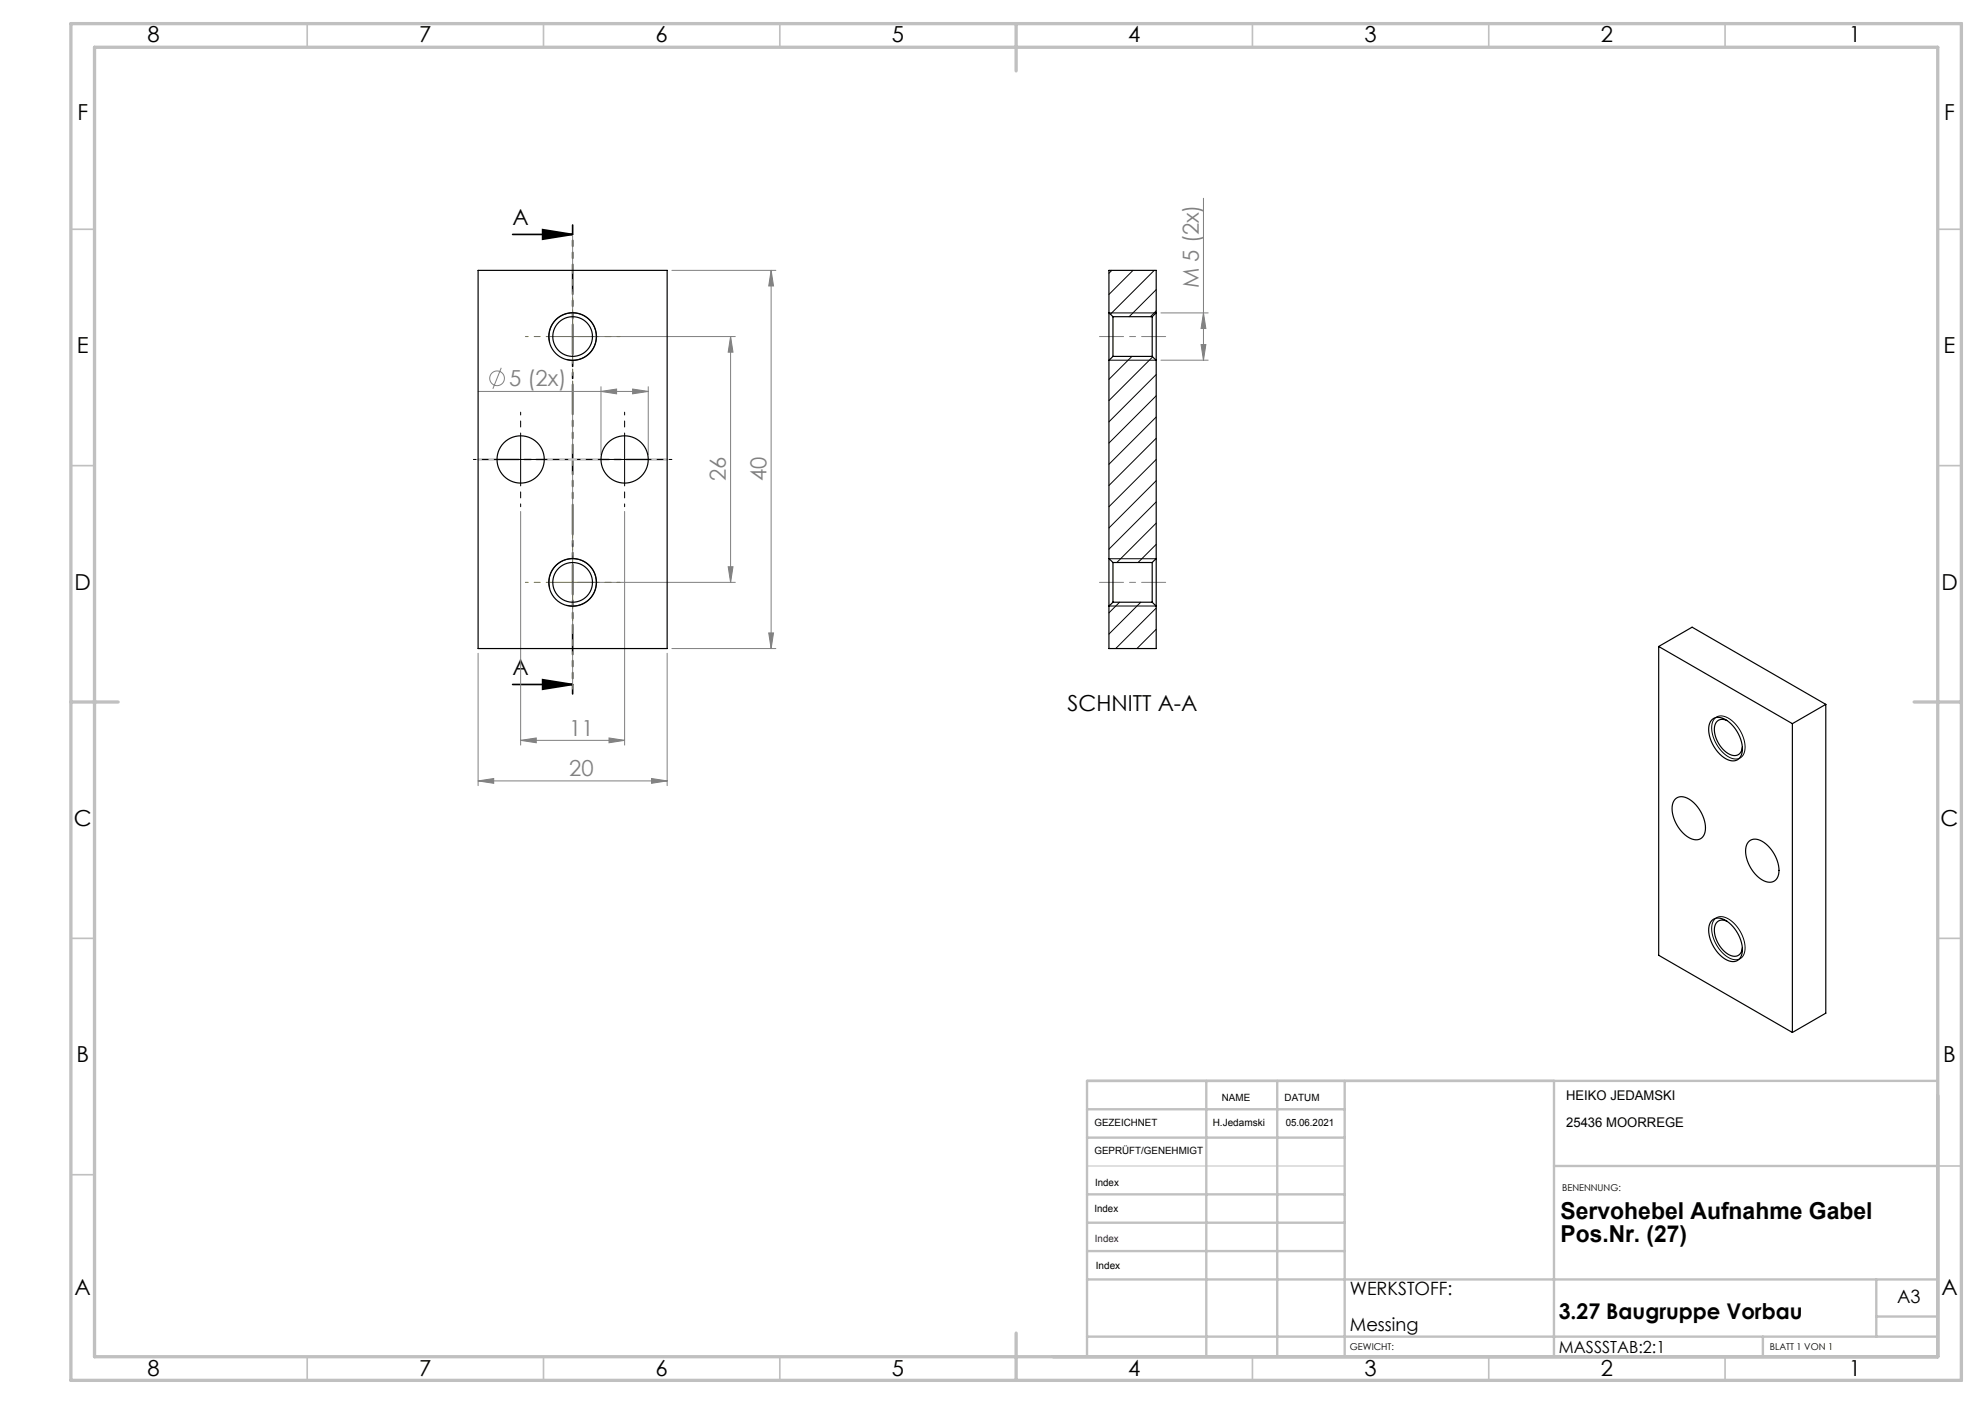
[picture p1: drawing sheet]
<svg xmlns="http://www.w3.org/2000/svg" width="420mm" height="297mm" viewBox="0 0 420 297" stroke-linecap="round" stroke-linejoin="round" font-family="sans-serif">
<g fill="none" stroke="#808080" stroke-width=".21">
<path d="M142.2 57.2h22M163.2 57.2l.5 3.3h-1zM163.2 57.2v80M254.6 41.9v34.3M106.1 77.8l-1.8 4.4M122.2 71.2h33.4M154.6 71.2v52M154.6 71.2l.5 3.3h-1zM245.6 66.2h10M245.6 76.2h10M254.1 72.9h1l-.5 3.3zM254.6 66.2l.5 3.3h-1z"/>
<path d="M101.2 82.8h36M127.2 82.8l3.3-.5v1zM127.2 81.8v14.4M133.9 82.3l3.3 .5-3.3 .5zM137.2 81.8v14.4M110.2 108.2v49.4M132.2 108.2v49.4M154.1 119.9h1l-.5 3.3zM101.2 138.2v28M122.2 123.2h33.4M141.2 138.2v28M142.2 137.2h22"/>
<path d="M162.7 133.9h1l-.5 3.3zM110.2 156.6l3.3-.5v1zM110.2 156.6h22M128.9 156.1l3.3 .5-3.3 .5zM101.2 165.2l3.3-.5v1zM101.2 165.2h40M137.9 164.7l3.3 .5-3.3 .5z"/>
<circle cx="105.2" cy="80" r="1.56"/>
</g>
<path d="M108.5 49.6h12.7M114.8 48.6l6.4 1-6.4 1zM108.5 144.8h12.7M114.8 143.8l6.4 1-6.4 1z" fill="none" stroke="#000" stroke-width=".35"/>
<path d="M116.3 72.5a5 5 0 0 1 4.4-6.3 5 5 0 0 1 5.4 5.4 5 5 0 0 1-6.2 4.4M234.7 76.2h9.9M234.7 66.2h9.9M105.2 97.2h10M110.2 92.2v10M127.2 97.2h10M132.2 92.2v10M234.7 118.2h9.9M116.3 124.5a5 5 0 0 1 4.4-6.3 5 5 0 0 1 5.4 5.4 5 5 0 0 1-6.2 4.4M234.7 128.2h9.9M362.9 151.9a2.72 2.72 0 0 1 3.6 .6 7.1 7.1 0 0 1 2.5 6.9 2.08 2.08 0 0 1-3.3 .7 7.2 7.2 0 0 1-3.3-7.4zM362.9 194.4a2.72 2.72 0 0 1 3.6 .5 7.1 7.1 0 0 1 2.5 6.9 2.08 2.08 0 0 1-3.3 .7 7.2 7.2 0 0 1-3.3-7.3z" fill="none" stroke="#000" stroke-width=".21"/>
<path d="M121.2 47.6v99.2" fill="none" stroke="#000" stroke-width=".35" stroke-dasharray="6.3 1.3 1.3 1.3 1.3 1.3" stroke-dashoffset="4.4"/>
<path d="M121.2 145.8v-95.9" fill="none" stroke="#808080" stroke-width=".21" stroke-dasharray="15.2 1.3 1.3 1.3" stroke-dashoffset="7.3"/>
<path d="M232.6 71.2h2.9M246.6 71.2h-2.8M232.6 123.2h2.9M246.6 123.2h-2.8" fill="none" stroke="#808080" stroke-width=".21" stroke-dasharray="15.2 1.3 1.3 1.3"/>
<path d="M235.5 71.2h8.3M235.5 123.2h8.3" fill="none" stroke="#808080" stroke-width=".21" stroke-dasharray="15.2 1.3 1.3 1.3" stroke-dashoffset="13"/>
<path d="M230 246.7h54.5" fill="none" stroke="#c0c0c0" stroke-width=".21"/>
<g fill="none" stroke="#c0c0c0" stroke-width=".35">
<path d="M65 5v5M115 5v5M165 5v5M265 5v5M315 5v5M365 5v5M15 48.5h5M410 48.5h5M15 98.5h5M410 98.5h5M15 198.5h5M410 198.5h5"/>
<path d="M15 248.5h5M410 246.7h5M65 287v5M115 287v5M165 287v5M265 287v5M315 287v5M365 287v5"/>
</g>
<path d="M101.2 97.2h40" fill="none" stroke="#c0c0c0" stroke-width=".5" stroke-dasharray="15.2 1.3 1.3 1.3" stroke-dashoffset="6.7"/>
<g fill="none" stroke="#c0c0c0" stroke-width=".5">
<path d="M230 234.7h54.5M255.2 228.7v58.3M270.2 228.7v58.3M284.5 228.7v58.3M328.8 228.7v58.3M410 228.6l-180 .1v58.3M230 252.7h54.5M230 240.7h54.5M230 258.7h54.5M328.8 246.7h81.2M230 264.7h54.5M230 270.7h180"/>
<path d="M397 270.7v12.1M397 278.5h13M230 282.8h180M373 282.8v4.2"/>
</g>
<path d="M15 5h400v287h-400zM20 10h390v277h-390zM215 5v10M15 148.5h10M405 148.5h10M215 282v10" fill="none" stroke="#c0c0c0" stroke-width=".7"/>
<path d="M105.2 97.2h-5M110.2 92.2v-5M115.2 97.2h5M127.2 97.2h-5M132.2 92.2v-5M137.2 97.2h5M110.2 102.2v5M132.2 102.2v5" fill="none" stroke="#000" stroke-width=".21" stroke-dasharray="15.2 1.3 1.3 1.3" stroke-dashoffset="14.6"/>
<path d="M116.2 71.2h-5M121.2 66.2v-5M121.2 76.2v5M126.2 71.2h5M121.2 118.2v-5M116.2 123.2h-5M121.2 128.2v5M126.2 123.2h5" fill="none" stroke="#808000" stroke-width=".21" stroke-dasharray="15.2 1.3 1.3 1.3" stroke-dashoffset="14.6"/>
<path d="M116.2 71.2h10M121.2 66.2v10M121.2 118.2v10M116.2 123.2h10" fill="none" stroke="#808000" stroke-width=".21"/>
<path d="M114.8 48.6l6.4 1-6.4 1zM114.8 143.8l6.4 1-6.4 1z" fill="#000"/>
<g fill="#808080">
<path d="M110.2 156.6l3.3-.5v1zM128.9 156.1l3.3 .5-3.3 .5zM127.2 82.8l3.3-.5v1zM133.9 82.3l3.3 .5-3.3 .5z"/>
<path d="M254.6 66.2l.5 3.3h-1zM254.1 72.9h1l-.5 3.3z"/>
<path d="M162.7 133.9h1l-.5 3.3zM163.2 57.2l.5 3.3h-1z"/>
<path d="M154.6 71.2l.5 3.3h-1zM154.1 119.9h1l-.5 3.3z"/>
<path d="M101.2 165.2l3.3-.5v1zM137.9 164.7l3.3 .5-3.3 .5z"/>
</g>
<g fill="none" stroke="#000" stroke-width=".25">
<path d="M101.2 57.2h40v80h-40zM234.6 66.1v10.1M234.6 66.1v-8.9h10v8.9M234.6 76.2v41.9M234.6 66.1l.9 .9M235.5 67v8.4M235.5 67h8.3M235.5 75.4l-.9 .8M235.5 75.4h8.3M243.8 67v8.4M243.8 75.4l.8 .8M244.6 66.1v10.1"/>
<path d="M244.6 76.2v41.9M244.6 66.1l-.8 .9M234.6 118.1v10.1M234.6 118.1l.9 .9M235.5 119v8.4M235.5 119h8.3M243.8 119v8.4M244.6 118.1v10.1M244.6 118.1l-.8 .9M234.6 128.2v9h10v-9M235.5 127.4l-.9 .8M235.5 127.4h8.3"/>
<path d="M243.8 127.4l.8 .8M351 136.8l28.2 16.3M351 136.8v65.3l28.2 16.3M351 136.8l7-4.1 28.3 16.3M362.3 152.2a2.79 2.79 0 0 1 3.6 .6 7.3 7.3 0 0 1 2.6 6.9 2.09 2.09 0 0 1-3.4 .8 7.4 7.4 0 0 1-3.4-7.5zM365.4 152.4a1.74 1.74 0 0 0-1.9 0 1.74 1.74 0 0 0-.8 1.7 6.1 6.1 0 0 0 4 5.7 1.68 1.68 0 0 0 2-1.8M379.2 153.1v65.3M386.3 149l-7.1 4.1M386.3 149v65.3l-7.1 4.1M354.6 169a2.76 2.76 0 0 1 3.5 .6 7.2 7.2 0 0 1 2.6 6.8 2.07 2.07 0 0 1-3.4 .8 7.3 7.3 0 0 1-3.3-7.4zM370.1 177.9a2.76 2.76 0 0 1 3.6 .6 7.2 7.2 0 0 1 2.5 6.8 2.07 2.07 0 0 1-3.3 .9 7.3 7.3 0 0 1-3.4-7.4zM362.3 194.6a2.79 2.79 0 0 1 3.6 .7 7.3 7.3 0 0 1 2.6 6.8 2.09 2.09 0 0 1-3.4 .8 7.4 7.4 0 0 1-3.4-7.4z"/>
<path d="M365.4 194.9a1.74 1.74 0 0 0-1.9 0 1.74 1.74 0 0 0-.8 1.6 6.1 6.1 0 0 0 4 5.8 1.68 1.68 0 0 0 2-1.8"/>
<circle cx="121.2" cy="71.2" r="4.2"/>
<circle cx="121.2" cy="71.2" r="5"/>
<circle cx="110.2" cy="97.2" r="5"/>
<circle cx="132.2" cy="97.2" r="5"/>
<circle cx="121.2" cy="123.2" r="4.2"/>
<circle cx="121.2" cy="123.2" r="5.1"/>
</g>
<g fill="none" stroke="#000" stroke-width=".21">
<path d="M235.2 57.2l-.6 .6M239.7 57.2l-5.1 5.1M244.2 57.2l-9.2 9.3M239.5 75.4l-4.9 4.9M243.9 75.5l-9.3 9.2M244.6 79.2l-10 10M244.6 61.3l-5.7 5.7M244.6 65.8l-1.2 1.2M244.6 83.7l-10 10M244.6 88.2l-10 10M244.6 92.7l-10 10M244.6 97.2l-10 10"/>
<path d="M244.6 101.7l-10 10M244.6 106.2l-10 10M244.6 110.7l-8.3 8.3M244.6 115.2l-3.8 3.8M236.9 127.4l-2.3 2.2M241.4 127.4l-6.8 6.7M244.6 128.6l-8.5 8.6M244.6 133.1l-4 4.1"/>
</g>
<g font-size="4.9">
<text x="330.2" y="257.9">Servohebel Aufnahme Gabel</text>
<text x="330.2" y="262.8">Pos.Nr. (27)</text>
</g>
<g font-size="4.7">
<text x="31.2" y="9">8</text>
<text x="88.7" y="9">7</text>
<text x="138.7" y="9">6</text>
<text x="188.7" y="9">5</text>
<text x="238.7" y="9">4</text>
<text x="288.7" y="9">3</text>
<text x="338.7" y="9">2</text>
<text x="391.2" y="9">1</text>
<text x="16.4" y="25.5">F</text>
<text x="411.4" y="25.5">F</text>
<text x="108.5" y="47.5">A</text>
<text x="16.2" y="74.7">E</text>
<text x="411.2" y="74.7">E</text>
<text x="15.8" y="124.8">D</text>
<text x="410.8" y="124.8">D</text>
<text x="108.5" y="142.7">A</text>
<text x="225.9" y="150.5">SCHNITT A-A</text>
<text x="15.6" y="174.8">C</text>
<text x="410.6" y="174.8">C</text>
<text x="16.2" y="224.7">B</text>
<text x="411.2" y="224.7">B</text>
<text x="15.8" y="274">A</text>
<text x="410.8" y="274">A</text>
<text x="31.2" y="291">8</text>
<text x="88.7" y="291">7</text>
<text x="138.7" y="291">6</text>
<text x="188.7" y="291">5</text>
<text x="238.7" y="291">4</text>
<text x="288.7" y="291">3</text>
<text x="338.7" y="291">2</text>
<text x="391.2" y="291">1</text>
</g>
<g font-size="4.7" fill="#808080">
<text x="253.6" y="61" transform="rotate(-90 253.6 61)">M 5 (2x)</text>
<text x="107.7" y="81.7">5 (2x)</text>
<text x="153.6" y="101.9" transform="rotate(-90 153.6 101.9)">26</text>
<text x="162.1" y="101.9" transform="rotate(-90 162.1 101.9)">40</text>
<text x="120.5" y="155.6">11</text>
<text x="120.5" y="164.2">20</text>
</g>
<text font-size="4.6" x="329.8" y="279">3.27 Baugruppe Vorbau</text>
<g font-size="3.9">
<text x="285.6" y="273.9">WERKSTOFF:</text>
<text x="401.4" y="275.6">A3</text>
<text x="285.6" y="281.6">Messing</text>
</g>
<text font-size="3.5" x="329.9" y="286.3">MASSSTAB:2:1</text>
<g font-size="2.8">
<text x="331.4" y="232.7">HEIKO JEDAMSKI</text>
<text x="331.4" y="238.3">25436 MOORREGE</text>
</g>
<g font-size="2.1">
<text x="258.5" y="232.8">NAME</text>
<text x="271.8" y="232.9">DATUM</text>
<text x="231.6" y="238.2">GEZEICHNET</text>
<text x="256.6" y="238.2">H.Jedamski</text>
<text x="272" y="238.2">05.06.2021</text>
<text x="231.6" y="244.2">GEPRÜFT/GENEHMIGT</text>
<text x="231.7" y="250.8">Index</text>
<text x="231.6" y="256.4">Index</text>
<text x="231.9" y="268.5">Index</text>
</g>
<text font-size="2.1" fill="#400040" x="231.7" y="262.7">Index</text>
<g font-size="2">
<text x="330.5" y="251.9">BENENNUNG:</text>
<text x="285.6" y="285.5">GEWICHT:</text>
<text x="374.5" y="285.6">BLATT 1 VON 1</text>
</g>
</svg>
